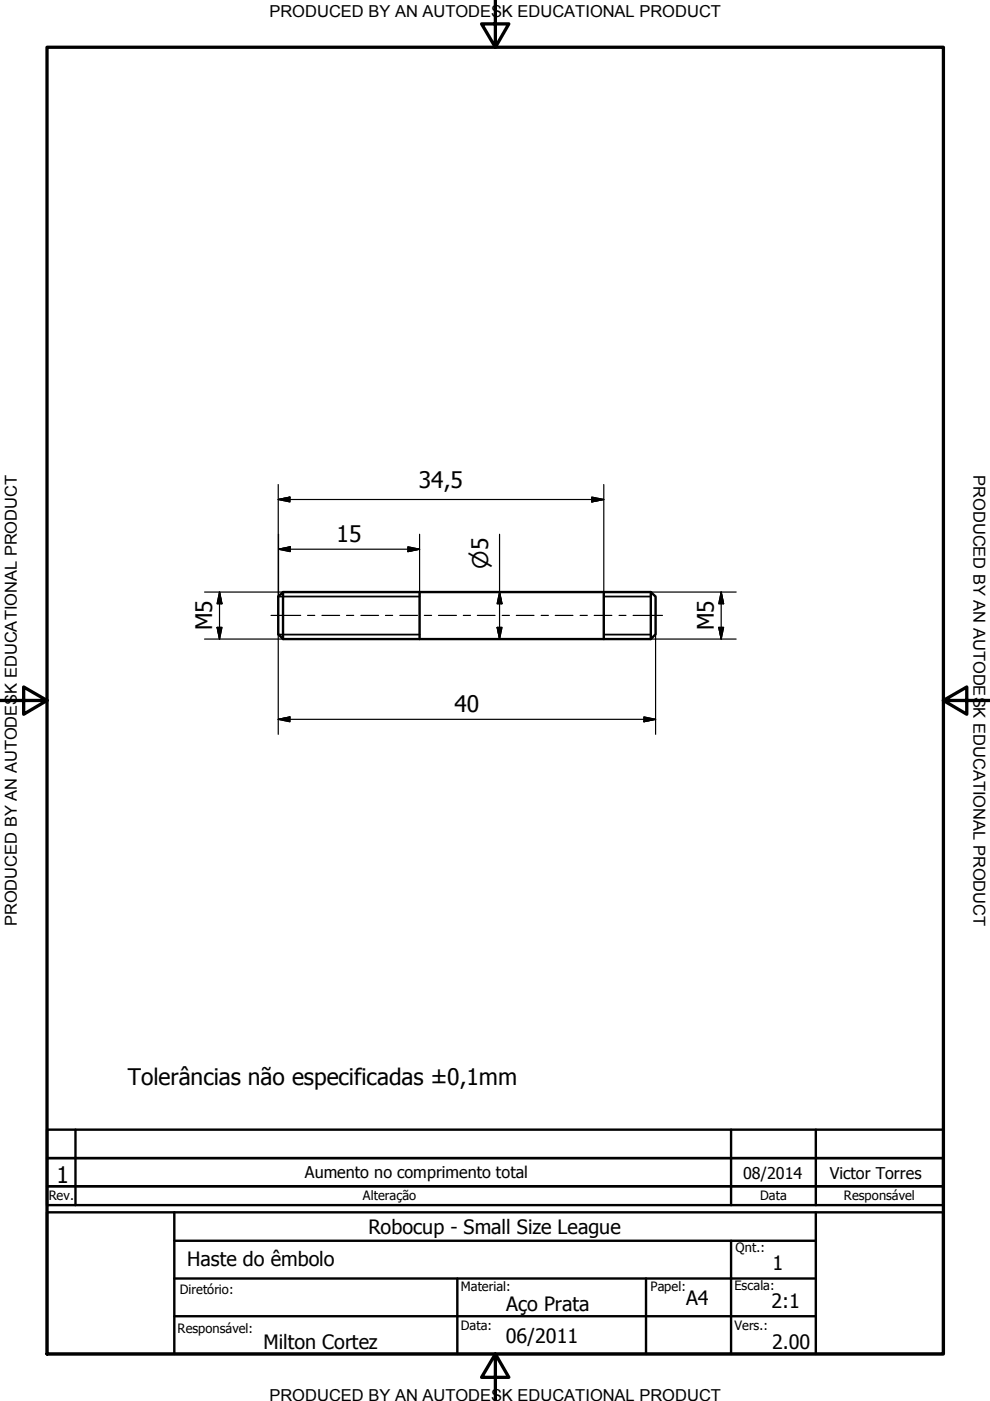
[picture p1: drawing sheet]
<svg xmlns="http://www.w3.org/2000/svg" width="210mm" height="297mm" viewBox="0 0 210 297" stroke-linecap="round" stroke-linejoin="round" font-family="sans-serif">
<!-- layer: Visible (ISO) -->
<path d="M59 126.5l1-1v10l-1-1zM60 125.5h78l1 1v8l-1 1h-78M89 125.5v10M128 125.5v10M138 125.5v10" fill="none" stroke="#000" stroke-width=".51"/>
<!-- layer: Visible Narrow (ISO) -->
<path d="M59.1 126.5h29.9M59.1 134.5h29.9M128 126.5h10M128 134.5h10" fill="none" stroke="#000" stroke-width=".38"/>
<!-- layer: Border (ISO) -->
<path d="M10 10h190v277.1h-190zM105 0v10l-2.9-4.9h5.8l-2.9 4.9M0 148.5h10l-5-2.8v5.7l5-2.9M200 148.5l5 2.9v-5.7l-5 2.8h10M105 287.1l2.9 4.9h-5.8l2.9-4.9v9.9" fill="none" stroke="#000" stroke-width=".7"/>
<!-- layer: Title (ISO) -->
<path d="M10 239.5h190v6h-190zM16 239.5v16M155 239.5v16M173 239.5v16M10 245.5h190v6h-190zM10 251.5h190v4h-190zM37 263.1h136M137 271.1v16" fill="none" stroke="#000" stroke-width=".51"/>
<!-- layer: Title (ANSI) -->
<path d="M10 257h190v30.1h-190zM37 257v30.1M173 257v30.1M37 279.1h136M37 271.1h136M97 271.1v16M155 263.1v24" fill="none" stroke="#000" stroke-width=".51"/>
<!-- layer: Dimension (ISO) -->
<g fill="none" stroke="#000" stroke-width=".25">
<path d="M59 105.9l2.5-.5v1zM59 105.9h69M59 102.7v23.8M59.1 116.4l2.4-.5v1.1zM59.1 116.4h29.9M59.1 113.3v13.2M86.5 115.9l2.5 .5-2.5 .6zM89 113.3v13.2M105.9 113.3v22.2M125.5 105.4l2.5 .5-2.5 .5zM128 102.7v27.7M43.4 135.5h16.6"/>
<path d="M43.4 125.5h16.6M46 133h1.1l-.6 2.5zM46.5 125.5l.6 2.5h-1.1zM46.5 125.5v10M59 134.5v21.2M89 135.5h20.1M89 125.5h20.1M105.4 133h1l-.5 2.5zM105.9 125.5l.5 2.5h-1zM138 135.5h18.1M138 125.5h18.1M139 134.5v21.2"/>
<path d="M152.4 133h1l-.5 2.5zM152.9 125.5l.5 2.5h-1zM152.9 125.5v10M59 152.5l2.5-.5v1zM59 152.5h80M136.5 152l2.5 .5-2.5 .5z"/>
</g>
<g fill="#000" stroke="#000" stroke-width=".25">
<path d="M59 105.9l2.5-.5zM59 105.9l2.5-.5v1zM59.1 116.4l2.4-.5zM59.1 116.4l2.4-.5v1.1zM86.5 117l2.5-.6zM86.5 115.9l2.5 .5-2.5 .6zM125.5 106.4l2.5-.5zM125.5 105.4l2.5 .5-2.5 .5zM46 133l.5 2.5zM46 133h1.1l-.6 2.5zM46.5 125.5l.6 2.5zM46.5 125.5l.6 2.5h-1.1z"/>
<path d="M105.4 133l.5 2.5zM105.4 133h1l-.5 2.5zM105.9 125.5l.5 2.5zM105.9 125.5l.5 2.5h-1zM152.4 133l.5 2.5zM152.4 133h1l-.5 2.5zM152.9 125.5l.5 2.5zM152.9 125.5l.5 2.5h-1zM59 152.5l2.5-.5zM59 152.5l2.5-.5v1zM136.5 153l2.5-.5zM136.5 152l2.5 .5-2.5 .5z"/>
</g>
<!-- layer: Centerline (ISO) -->
<g fill="none" stroke="#000" stroke-width=".25">
<path d="M57.5 130.5h6.3M65.2 130.5h1.5M68.3 130.5h3.7M73.5 130.5h1.5M76.5 130.5h3.8M81.7 130.5h1.5M84.8 130.5h3.7M90 130.5h1.5M93 130.5h3.8M98.2 130.5h1.6M101.2 130.5h3.8M106.5 130.5h1.5"/>
<path d="M109.5 130.5h3.7M114.7 130.5h1.6M117.7 130.5h3.8M123 130.5h1.5M126 130.5h3.7M131.3 130.5h1.4M134.2 130.5h6.3"/>
</g>
<g font-size="4.8">
<text x="88.8" y="103.5">34,5</text>
<text x="71.4" y="114.9">15</text>
<text x="45" y="133.7" transform="rotate(-90 45 133.7)">M5</text>
<text x="151.3" y="133.7" transform="rotate(-90 151.3 133.7)">M5</text>
<text x="96.4" y="150.9">40</text>
<text x="27.1" y="230">Tolerâncias não especificadas ±0,1mm</text>
<text x="12" y="250.8">1</text>
</g>
<text font-size="4.6" x="103.5" y="120.6" transform="rotate(-90 103.5 120.6)">⌀5</text>
<g font-size="4.2">
<text x="78.1" y="261.5">Robocup - Small Size League</text>
<text x="39.7" y="268.5">Haste do êmbolo</text>
<text x="163.8" y="269.2">1</text>
<text x="107.3" y="277.9">Aço Prata</text>
<text x="145.5" y="276.7">A4</text>
<text x="163.6" y="277.3">2:1</text>
<text x="55.9" y="286.1">Milton Cortez</text>
<text x="107.3" y="284.7">06/2011</text>
<text x="163.7" y="285.9">2.00</text>
</g>
<g font-size="3.5">
<text x="57.1" y="3.6">PRODUCED BY AN AUTODESK EDUCATIONAL PRODUCT</text>
<text x="206.4" y="100.7" transform="rotate(90 206.4 100.7)">PRODUCED BY AN AUTODESK EDUCATIONAL PRODUCT</text>
<text x="3.6" y="196.4" transform="rotate(-90 3.6 196.4)">PRODUCED BY AN AUTODESK EDUCATIONAL PRODUCT</text>
<text x="57.1" y="297">PRODUCED BY AN AUTODESK EDUCATIONAL PRODUCT</text>
</g>
<g font-size="3.4">
<text x="64.6" y="249.7">Aumento no comprimento total</text>
<text x="157.5" y="249.9">08/2014</text>
<text x="176" y="250">Victor Torres</text>
</g>
<g font-size="2.7">
<text x="10.4" y="254.5">Rev.</text>
<text x="77" y="254.5">Alteração</text>
<text x="161.2" y="254.5">Data</text>
<text x="178.9" y="254.4">Responsável</text>
<text x="156" y="265.4">Qnt.:</text>
<text x="38.1" y="274.4">Diretório:</text>
<text x="97.7" y="273.7">Material:</text>
<text x="137.9" y="273.8">Papel:</text>
<text x="155.7" y="273.6">Escala:</text>
<text x="97.7" y="282">Data:</text>
<text x="155.7" y="282">Vers.:</text>
<text x="37.7" y="282.6">Responsável:</text>
</g>
</svg>
